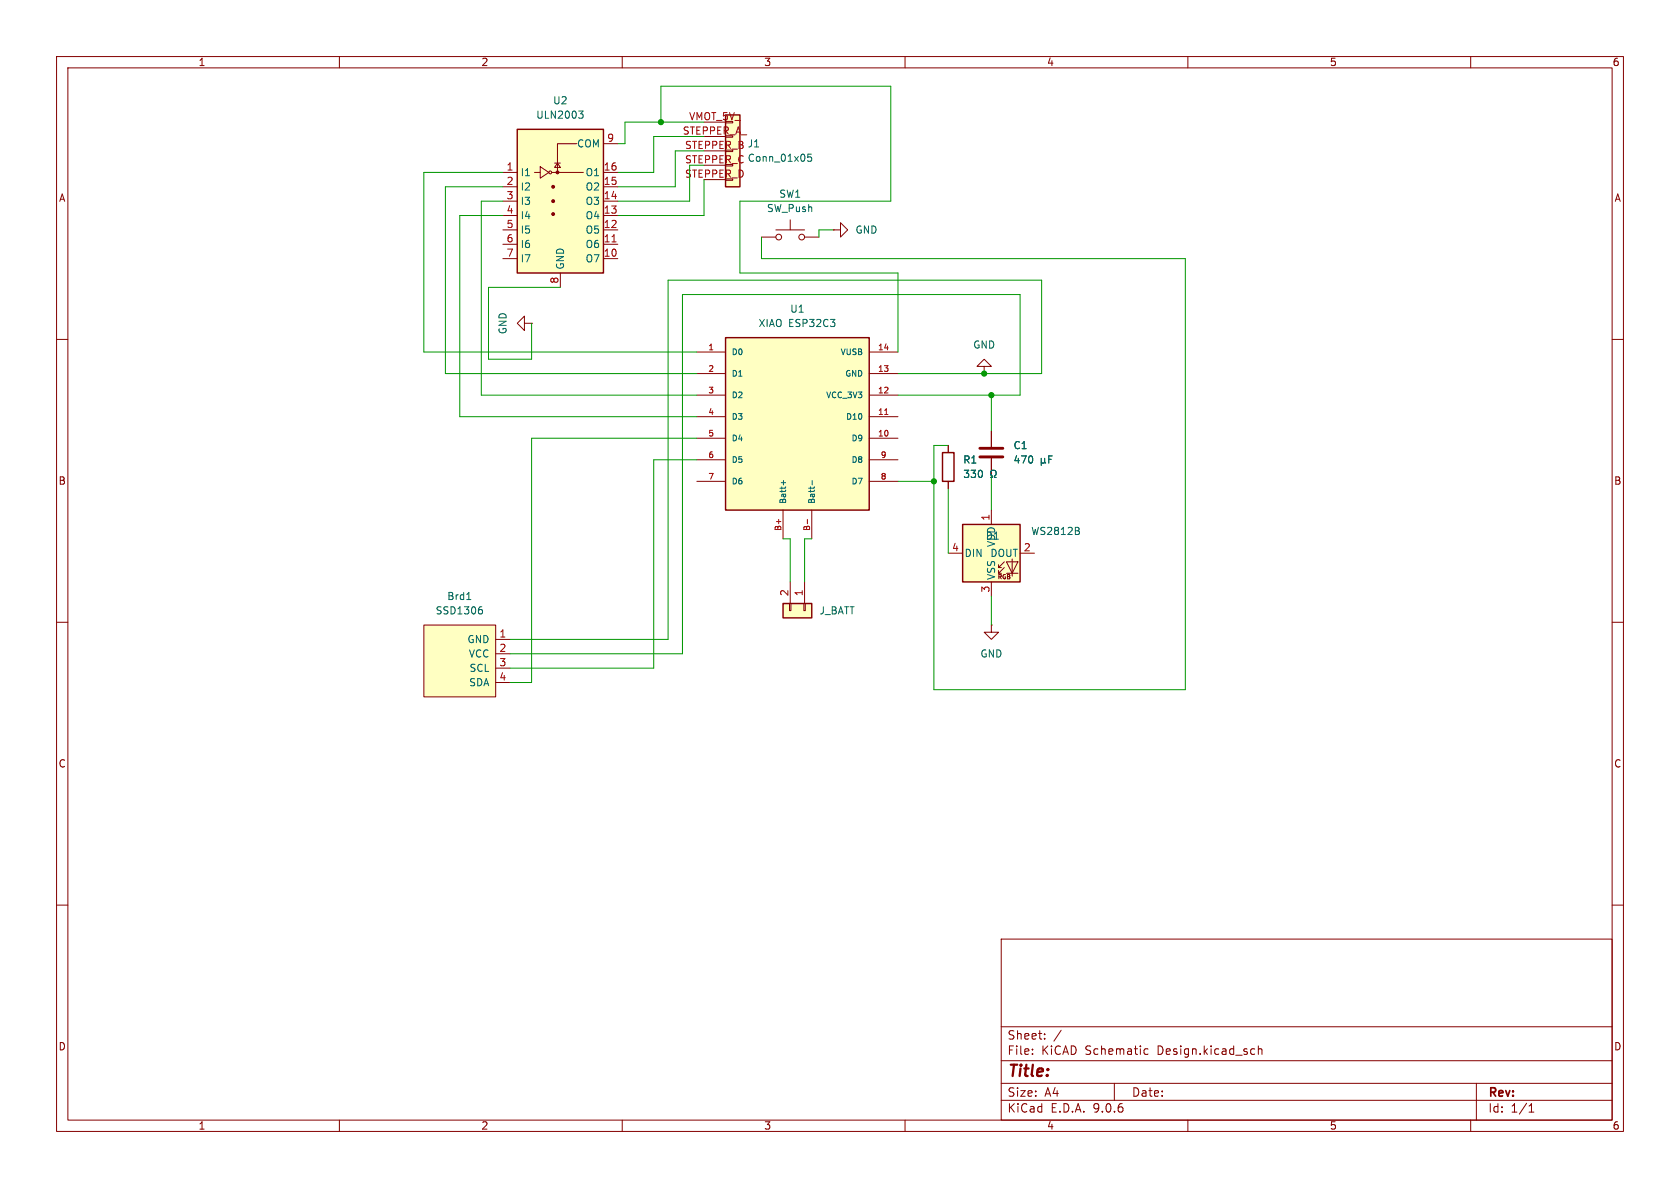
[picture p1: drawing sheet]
<svg xmlns="http://www.w3.org/2000/svg" width="297mm" height="210mm" viewBox="0 0 297 210" stroke-linecap="round" stroke-linejoin="round" font-family="sans-serif">
<g fill="none" stroke="#840000" stroke-width=".18">
<path d="M10 10h277v190h-277zM12 12h273v186h-273zM60 10v2M110 10v2M160 10v2M210 10v2M260 10v2M10 60h2M285 60h2M10 110h2M285 110h2M10 160h2"/>
<path d="M177 166h108v32h-108zM285 160h2M60 198v2M110 198v2M160 198v2M177 194.5h108M177 191.5h108M177 187.5h108M177 181.5h108M182.5 186.3v.1M182.5 185.5v.1M184.7 183.6v.1"/>
<path d="M184.7 182.8v.1M187.6 182.1l-1.3 2M197 191.5v3M202.3 186.3l.2 .1 .5-.1M203 185.5l-.5-.1-.2 .1M210 198v2M221.7 185.4l.1 .1M221.8 186.3l-.1 .1M222.5 185.5l.2-.1 .3 .1 .1 .9M222.5 184.9v1.5M260 198v2M261 191.5v6.5"/>
<path d="M270.3 196.6h.9M270.3 195.5l.4-.4v1.5"/>
</g>
<path d="M128.3 59.7h25.4v30.5h-25.4z" fill="#ffffc2"/>
<path d="M128.3 59.7h25.4v30.5h-25.4z" fill="none" stroke="#840000" stroke-width=".25"/>
<g fill="none" stroke="#840000" stroke-width=".18">
<path d="M139.7 38.9v1.7M134.6 41.9h2.6M137.2 40.6h5M142.2 41.9h2.6M147.3 40.6h1.3v-1.2l1.3 1.2-1.3 1.3v-1.3M147.3 40.6h.1M123.2 62.2h5.1M123.2 66h5.1M123.2 69.9h5.1M123.2 73.7h5.1M123.2 77.5h5.1M153.7 62.2h5"/>
<path d="M153.7 66h5M153.7 69.9h5M153.7 73.7h5M153.7 77.5h5M123.2 81.3h5.1M123.2 85.1h5.1M138.4 90.2v5.1M143.5 90.2v5.1M153.7 81.3h5M153.7 85.1h5"/>
<circle cx="137.7" cy="41.9" r=".51"/>
<circle cx="141.7" cy="41.9" r=".51"/>
</g>
<path d="M156.4 73.3h.6M142.7 91.8v.8" fill="none" stroke="#a90000" stroke-width=".18"/>
<path d="M138.1 85.3h.8M138.5 84.9v.8M143.6 84.9v.8" fill="none" stroke="#006464" stroke-width=".18"/>
<path d="M91.4 22.9h15.3v25.4h-15.3z" fill="#ffffc2"/>
<path d="M91.4 22.9h15.3v25.4h-15.3z" fill="none" stroke="#840000" stroke-width=".25"/>
<g fill="none" stroke="#840000" stroke-width=".18">
<path d="M88.9 30.5h2.5M88.9 33h2.5M88.9 35.6h2.5M88.9 38.1h2.5M94.5 30.5h1M95.5 29.5l1.5 1-1.5 1zM97.5 30.5h5.6M98 28.8h1.1M98.6 28.8l.5 .8h-1.1zM102 25.4h-3.4v5.1M106.7 30.5h2.5M106.7 33h2.5"/>
<path d="M106.7 35.6h2.5M106.7 38.1h2.5M106.7 25.4h2.5M88.9 40.6h2.5M88.9 43.2h2.5M88.9 45.7h2.5M99.1 48.3v2.5M106.7 40.6h2.5M106.7 43.2h2.5M106.7 45.7h2.5"/>
<circle cx="97.3" cy="30.5" r=".25"/>
</g>
<g fill="#840000" stroke="#840000" stroke-width=".18">
<circle cx="97.8" cy="33" r=".25"/>
<circle cx="97.8" cy="35.6" r=".25"/>
<circle cx="97.8" cy="37.8" r=".25"/>
<circle cx="98.6" cy="30.5" r=".25"/>
</g>
<path d="M108.2 42.8h.7" fill="none" stroke="#a90000" stroke-width=".18"/>
<path d="M102.3 19.6h.8l-.4 .5 .3 .1 .1 .5-.3 .2h-.3" fill="none" stroke="#006464" stroke-width=".18"/>
<path d="M74.9 110.5h12.7v12.7h-12.7z" fill="#ffffc2"/>
<path d="M175.3 76.2v2.8M175.3 81v2.8M74.9 110.5h12.7v12.7h-12.7zM87.6 113h2.6M87.6 115.6h2.6M87.6 118.1h2.6M175.3 110.5v1.3h1.2l-1.2 1.2-1.3-1.2h1.3M175.3 110.5h.1M87.6 120.7h2.6" fill="none" stroke="#840000" stroke-width=".18"/>
<path d="M184.1 81v1.3M184.1 81.7l.2 .2h.2l.2-.2M184.7 81.7l.2 .2M184.7 81v.7M185.4 81.2h.4M186 80.6h-.6v1.3M82.5 106h.7M84.8 107.7h.3l.2 .3-.1 .4-.4 .1M84.9 107.3h.3" fill="none" stroke="#006464" stroke-width=".18"/>
<path d="M173.2 79.2h4.1M173.2 80.8h4.1" fill="none" stroke="#840000" stroke-width=".51"/>
<path d="M170.2 92.7h10.1v10.2h-10.1z" fill="#ffffc2"/>
<g fill="none" stroke="#840000" stroke-width=".18">
<path d="M92.7 57.2v-1.3l-1.3 1.3 1.3 1.2v-1.2h1.3M94 57.2h.1M167.6 97.8h2.6M175.3 90.2v2.5M177.5 99.3l-1 1v-.5M177.9 99.3h2.1l-1.1 2zM178.9 98.8v3.1M180.3 97.8h2.6M175.3 102.9v2.5M176.5 100.3h.5M176.5 101.3h.5M177.5 100.3l-1 1v-.5"/>
<path d="M177.9 101.3h2.1"/>
</g>
<path d="M170.2 92.7h10.1v10.2h-10.1z" fill="none" stroke="#840000" stroke-width=".25"/>
<path d="M190.7 93.9l.1 .2-.1 .3M190.7 93.3v.4" fill="none" stroke="#006464" stroke-width=".18"/>
<path d="M128.3 20.3h2.5v12.7h-2.5z" fill="#ffffc2"/>
<path d="M128.3 20.3h2.5v12.7h-2.5zM166.6 80h2.1v5.1h-2.1z" fill="none" stroke="#840000" stroke-width=".25"/>
<path d="M124.5 21.6h3.8M124.5 24.1h3.8M124.5 26.7h3.8M124.5 29.2h3.8M124.5 31.8h3.8M167.6 78.7v1.3M174 64.8h1.3l-1.3-1.3-1.3 1.3h1.3v1.2M174 66h.1M167.6 85.1v1.3" fill="none" stroke="#840000" stroke-width=".18"/>
<path d="M143.4 27.2h-.6v.7l.2-.2 .4 .1 .1 .2-.1 .4-.1 .1-.5-.1M175.1 84.4h.3v-.2a.54 .54 0 0 1-.2-.8 .54 .54 0 0 1 .7-.2 .58 .58 0 0 1-.1 1v.2h.3" fill="none" stroke="#006464" stroke-width=".18"/>
<path d="M138.4 106.7h5.1v2.5h-5.1z" fill="#ffffc2"/>
<path d="M138.4 106.7h5.1v2.5h-5.1z" fill="none" stroke="#840000" stroke-width=".25"/>
<path d="M167.6 78.7v1.3M175.3 76.2v2.8M167.6 85.1v1.3M175.3 81v2.8M139.6 106.7h.2v1.3h-.2zM139.7 102.9v3.8M142.1 106.7h.3v1.3h-.3zM142.2 102.9v3.8" fill="none" stroke="#840000" stroke-width=".18"/>
<g fill="none" stroke="#009600" stroke-width=".18">
<path d="M88.9 30.5h-14v31.7h48.3M88.9 35.6h-3.8v34.3h38.1M88.9 33h-10.2v33h44.5M88.9 38.1h-7.6v35.6h41.9M116.8 21.6v-6.4h40.7v20.4h-26.7v12.7h27.9v13.9M121.9 29.2v6.4h-12.7M124.5 24.1h-8.9v6.4h-6.4M124.5 21.6h-14v3.8h-1.3M124.5 26.7h-5.1v6.3h-10.2M124.5 31.8v6.3h-15.3M99.1 50.8h-12.7v12.7h7.6v-6.3M134.6 41.9v3.8h74.9v76.2h-44.4v-43.2h2.5"/>
<path d="M147.3 40.6h-2.5v1.3M123.2 77.5h-29.2v43.2h-3.8M158.7 69.9h21.6v-17.8h-59.7v63.5h-30.4M158.7 66h25.4v-16.5h-66v63.5h-27.9M175.3 69.9v6.3M123.2 81.3h-7.6v36.8h-25.4M138.4 95.3h1.3v7.6M143.5 95.3h-1.3v7.6M158.7 85.1h6.4M167.6 86.4v11.4M175.3 83.8v6.4M175.3 105.4v5.1"/>
</g>
<path d="M175.1 84.4h.3v-.2a.54 .54 0 0 1-.2-.8 .54 .54 0 0 1 .7-.2 .58 .58 0 0 1-.1 1v.2h.3M184.1 81v1.3M184.1 81.7l.2 .2h.2l.2-.2M184.7 81.7l.2 .2M184.7 81v.7M185.4 81.2h.4M186 80.6h-.6v1.3" fill="none" stroke="#006464" stroke-width=".18"/>
<g fill="#009600" stroke="#009600" stroke-width=".18">
<circle cx="165.1" cy="85.1" r=".46"/>
<circle cx="175.3" cy="69.9" r=".46"/>
<circle cx="174" cy="66" r=".46"/>
<circle cx="116.8" cy="21.6" r=".46"/>
</g>
<text font-size="2.8" fill="#840000" x="178" y="190.9">Title:</text>
<g font-size="2.1" fill="#840000">
<text x="178" y="184">Sheet:</text>
<text x="178" y="186.7">File:</text>
<text x="184.1" y="186.7">KiCAD</text>
<text x="191.9" y="186.7">Schematic</text>
<text x="204.8" y="186.7">Design.kicad_sch</text>
<text x="178" y="196.9">KiCad</text>
<text x="178" y="194.1">Size:</text>
<text x="184.7" y="194.1">A4</text>
<text x="185.7" y="196.9">E.D.A.</text>
<text x="193.3" y="196.9">9.0.6</text>
<text x="200" y="194.1">Date:</text>
<text x="263" y="194.3">Rev:</text>
<text x="263" y="196.9">Id:</text>
<text x="267.1" y="196.9">1/1</text>
</g>
<g font-size="1.8" fill="#840000">
<text x="35" y="11.9">1</text>
<text x="85" y="11.9">2</text>
<text x="135" y="11.9">3</text>
<text x="185" y="11.9">4</text>
<text x="235" y="11.9">5</text>
<text x="285" y="11.9">6</text>
<text x="10.3" y="35.9">A</text>
<text x="285.3" y="35.9">A</text>
<text x="10.3" y="85.9">B</text>
<text x="285.3" y="85.9">B</text>
<text x="10.3" y="135.9">C</text>
<text x="285.3" y="135.9">C</text>
<text x="10.3" y="185.9">D</text>
<text x="285.3" y="185.9">D</text>
<text x="35" y="199.9">1</text>
<text x="85" y="199.9">2</text>
<text x="135" y="199.9">3</text>
<text x="185" y="199.9">4</text>
<text x="235" y="199.9">5</text>
<text x="285" y="199.9">6</text>
</g>
<g font-size="1.8" fill="#006464">
<text x="94.7" y="21.2">ULN2003</text>
<text x="97.7" y="18.6">U2</text>
<text x="101.9" y="26.3">COM</text>
<text x="121" y="26.4">STEPPER_B J1</text>
<text x="91.9" y="31.3">I1</text>
<text x="91.9" y="33.9">I2</text>
<text x="103.4" y="31.3">O1</text>
<text x="103.4" y="33.9">O2</text>
<text x="137.7" y="35.2">SW1</text>
<text x="91.9" y="36.4">I3</text>
<text x="91.9" y="39">I4</text>
<text x="91.9" y="41.5">I5</text>
<text x="103.4" y="36.4">O3</text>
<text x="103.4" y="39">O4</text>
<text x="103.4" y="41.5">O5</text>
<text x="135.5" y="37.7">SW_Push</text>
<text x="151.1" y="41.5">GND</text>
<text x="91.9" y="44">I6</text>
<text x="91.9" y="46.6">I7</text>
<text x="99.9" y="47.8" transform="rotate(-90 99.9 47.8)">GND</text>
<text x="103.4" y="44">O6</text>
<text x="103.4" y="46.6">O7</text>
<text x="89.8" y="59.2" transform="rotate(-90 89.8 59.2)">GND</text>
<text x="134" y="58">XIAO ESP32C3</text>
<text x="139.6" y="55.5">U1</text>
<text x="172" y="61.8">GND</text>
<text x="170.2" y="82.1">R1</text>
<text x="179.1" y="79.6">C1</text>
<text x="179.1" y="82.1">470</text>
<text x="170.2" y="84.7">330</text>
<text x="174.2" y="95.6">D1</text>
<text x="182.2" y="94.8">WS2812B</text>
<text x="170.4" y="98.7">DIN</text>
<text x="175" y="98.7">DOUT</text>
<text x="176.1" y="96.8" transform="rotate(-90 176.1 96.8)">VDD</text>
<text x="79" y="106.3">Brd1</text>
<text x="176.1" y="102.6" transform="rotate(-90 176.1 102.6)">VSS</text>
<text x="76.9" y="108.8">SSD1306</text>
<text x="82.5" y="113.9">GND</text>
<text x="144.8" y="108.8">J_BATT</text>
<text x="82.8" y="116.4">VCC</text>
<text x="82.9" y="119">SCL</text>
<text x="173.2" y="116.4">GND</text>
<text x="82.8" y="121.5">SDA</text>
</g>
<g font-size="1.8" fill="#a90000">
<text x="120.6" y="23.9">STEPPER_A_</text>
<text x="121.7" y="21.3">VMOT_5V_</text>
<text x="107.2" y="25.1">9</text>
<text x="89.5" y="30.2">1</text>
<text x="89.5" y="32.8">2</text>
<text x="89.5" y="35.3">3</text>
<text x="106.6" y="30.2">16</text>
<text x="106.6" y="32.8">15</text>
<text x="106.6" y="35.3">14</text>
<text x="121" y="31.5">STEPPER_D</text>
<text x="89.5" y="37.8">4</text>
<text x="89.5" y="40.4">5</text>
<text x="106.6" y="37.8">13</text>
<text x="106.6" y="40.4">12</text>
<text x="89.5" y="42.9">6</text>
<text x="89.5" y="45.5">7</text>
<text x="106.6" y="42.9">11</text>
<text x="106.6" y="45.5">10</text>
<text x="98.8" y="50.2" transform="rotate(-90 98.8 50.2)">8</text>
<text x="175" y="92.1" transform="rotate(-90 175 92.1)">1</text>
<text x="168.2" y="97.5">4</text>
<text x="180.9" y="97.5">2</text>
<text x="139.4" y="105.5" transform="rotate(-90 139.4 105.5)">2</text>
<text x="142" y="105.5" transform="rotate(-90 142 105.5)">1</text>
<text x="175" y="104.8" transform="rotate(-90 175 104.8)">3</text>
<text x="88.2" y="112.8">1</text>
<text x="88.2" y="115.3">2</text>
<text x="88.2" y="117.9">3</text>
<text x="88.2" y="120.4">4</text>
</g>
<text font-size="1.8" fill="#009600" x="121" y="29">STEPPER_C Conn_01x05</text>
<g font-size="1.4" fill="#a90000">
<text x="125.1" y="62">1</text>
<text x="125.1" y="65.8">2</text>
<text x="155.1" y="62">14</text>
<text x="155.1" y="65.8">13</text>
<text x="125.1" y="69.6">3</text>
<text x="155.1" y="69.6">12</text>
<text x="125.1" y="73.4">4</text>
<text x="125.1" y="77.2">5</text>
<text x="155.1" y="73.4">11</text>
<text x="155.1" y="77.2">10</text>
<text x="125.1" y="81">6</text>
<text x="155.6" y="81">9</text>
<text x="125.1" y="84.8">7</text>
<text x="155.6" y="84.8">8</text>
<text x="138.2" y="94" transform="rotate(-90 138.2 94)">B+</text>
<text x="143.3" y="94" transform="rotate(-90 143.3 94)">B-</text>
</g>
<g font-size="1.4" fill="#006464">
<text x="129.3" y="63">D0</text>
<text x="148.5" y="63">VUSB</text>
<text x="129.3" y="66.8">D1</text>
<text x="129.3" y="70.6">D2</text>
<text x="145.9" y="70.6">VCC_3V3</text>
<text x="149.3" y="66.8">GND</text>
<text x="129.3" y="74.4">D3</text>
<text x="149.4" y="74.4">D10</text>
<text x="129.3" y="78.2">D4</text>
<text x="129.3" y="82">D5</text>
<text x="150.4" y="78.2">D9</text>
<text x="150.4" y="82">D8</text>
<text x="129.3" y="85.8">D6</text>
<text x="139.2" y="89.2" transform="rotate(-90 139.2 89.2)">Batt+</text>
<text x="144.2" y="89.2" transform="rotate(-90 144.2 89.2)">Batt-</text>
<text x="150.4" y="85.8">D7</text>
</g>
<text font-size="1.1" fill="#840000" x="176.3" y="102.6">RGB</text>
</svg>
